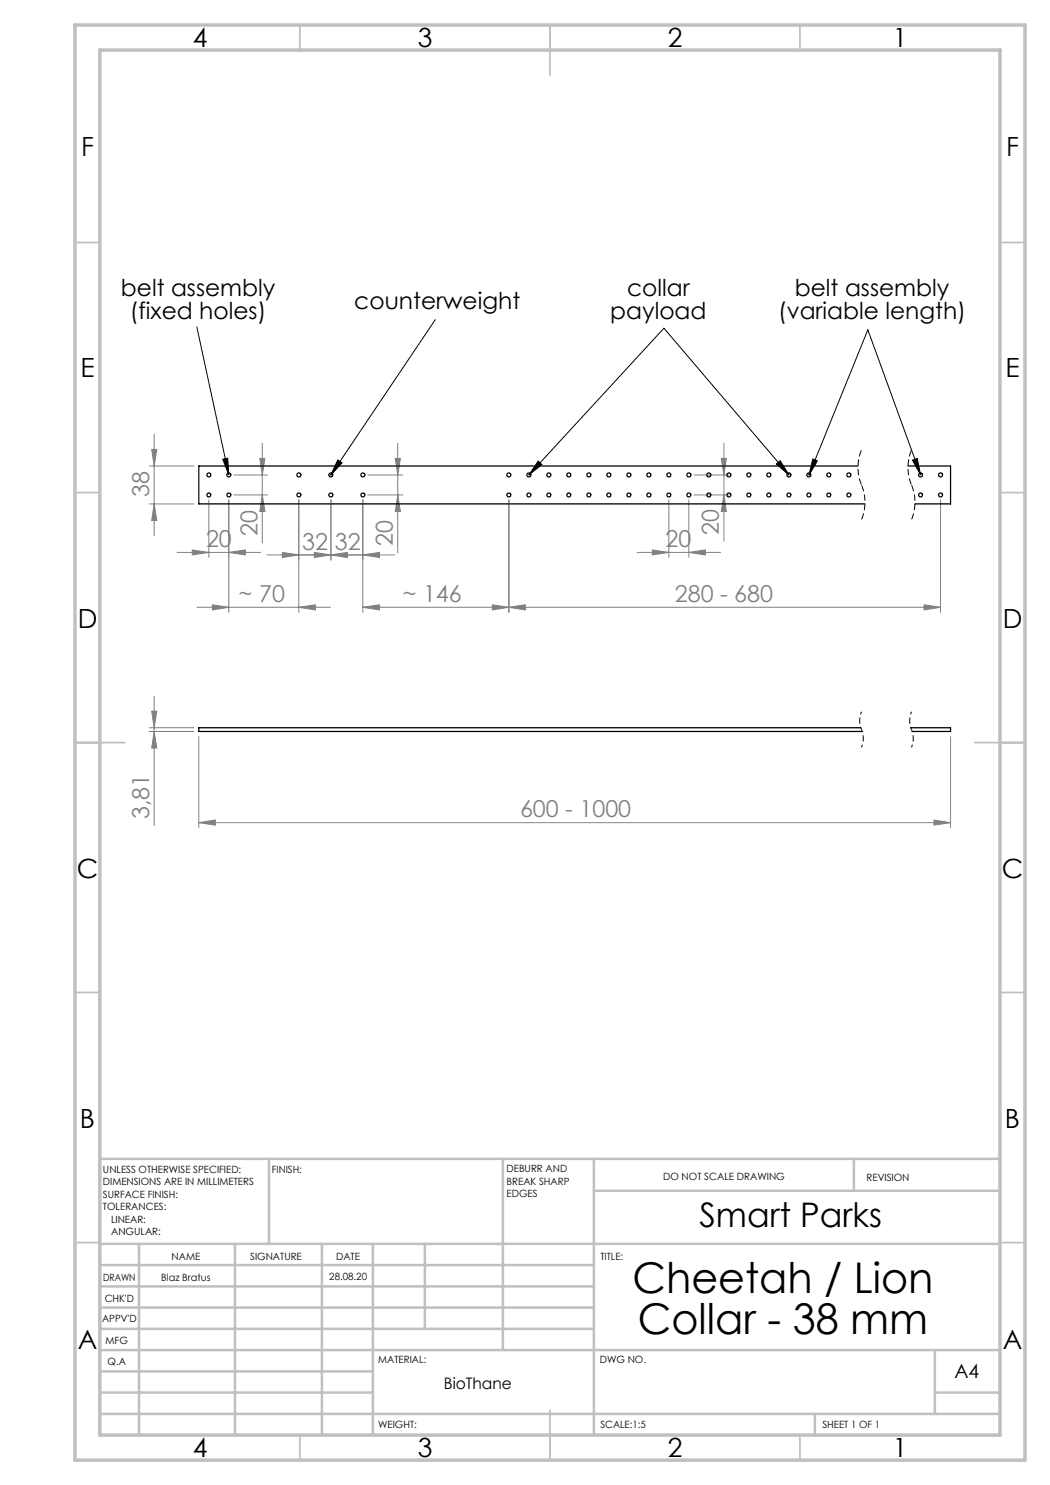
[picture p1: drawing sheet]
<svg xmlns="http://www.w3.org/2000/svg" width="210mm" height="297mm" viewBox="0 0 210 297" stroke-linecap="round" stroke-linejoin="round" font-family="sans-serif">
<path d="M39.4 65.4l6.4 29.6M87.1 63.9l-21 31.1M44.6 91.9l.9-.3 .3 3.4zM67.6 92l.8 .6-2.3 2.4zM105.8 95l27-29.4 25 29.4M107.6 92.2l.8 .7-2.6 2.1zM155.3 92.8l.7-.7 1.8 2.9zM162.6 91.8l.9 .4-1.7 2.8zM182.5 92l.9-.3 .7 3.3zM184.1 95l-10.5-29-11.8 29" fill="none" stroke="#000" stroke-width=".2"/>
<path d="M172.3 90a9.1 9.1 0 0 0 0 7M172.3 97a9.1 9.1 0 0 1 0 6.9M182.3 90a9.1 9.1 0 0 0 0 7M182.3 97a9.1 9.1 0 0 1 0 6.9" fill="none" stroke="#000" stroke-width=".2" stroke-dasharray="1.3 .6" stroke-dashoffset="-.1" stroke-linecap="butt"/>
<path d="M172.3 142.4a4.6 4.6 0 0 0 0 3.5M172.3 145.9a4.6 4.6 0 0 1 0 3.6M182.3 142.4a4.6 4.6 0 0 0 0 3.5M182.3 145.9a4.6 4.6 0 0 1 0 3.6" fill="none" stroke="#000" stroke-width=".2" stroke-dasharray="1.3 .6" stroke-dashoffset=".7" stroke-linecap="butt"/>
<g fill="none" stroke="#808080" stroke-width=".2">
<path d="M29.8 93.2h9M30.3 89.9h1.1l-.6 3.3zM30.8 86.9v20.2M41.8 100v11.5M45.8 100v22.5M46.8 99h6.7M46.8 95h6.7M52 91.7h1l-.5 3.3zM52.5 99l.5 3.3h-1zM52.5 88.6v20M59.8 100v22.5M66.2 100v12"/>
<path d="M72.6 100v22.5M73.6 99h7M73.6 95h7M79.1 91.7h1l-.5 3.3zM79.6 99l.5 3.3h-1zM79.6 88.6v22M101.8 100v22.5M133.8 100v11.5M137.8 100v11.5M138.8 99h7M138.8 95h7M144.3 91.7h1l-.5 3.3z"/>
<path d="M144.8 99l.5 3.3h-1zM144.8 88.6v19.7M188.1 100v22.5M29.8 100.8h9M30.8 100.8l.6 3.3h-1.1zM35.4 110.5h16.7M38.5 110l3.3 .5-3.3 .5zM45.8 110.5l3.3-.5v1zM53.4 111h25.5M56.5 110.5l3.3 .5-3.3 .5zM62.9 110.5l3.3 .5-3.3 .5zM66.2 111l3.3-.5v1z"/>
<path d="M72.6 111l3.3-.5v1zM127.4 110.5h16.7M130.5 110l3.3 .5-3.3 .5zM137.8 110.5l3.3-.5v1zM30.8 139.2v25.9M39.4 121.5h26.7M42.5 121l3.3 .5-3.3 .5zM59.8 121.5l3.3-.5v1zM72.6 121.5l3.3-.5v1zM72.6 121.5h115.5M98.5 121l3.3 .5-3.3 .5zM101.8 121.5l3.3-.5v1z"/>
<path d="M184.8 121l3.3 .5-3.3 .5zM29.8 146.3h9M29.8 145.6h9M30.3 142.2h1.1l-.6 3.4zM30.8 146.3l.6 3.3h-1.1zM39.8 147.3v18.2M190.1 147.3v18.2M39.8 164.5l3.3-.5v1zM39.8 164.5h150.3M186.8 164l3.3 .5-3.3 .5z"/>
</g>
<g fill="none" stroke="#c0c0c0" stroke-width=".35">
<path d="M60 5v5M110 5v10M160 5v5M15 48.5h5M200 48.5h5M15 98.5h5M200 98.5h5M15 148.5h10M195 148.5h10M15 198.5h5M200 198.5h5M15 248.5h5"/>
<path d="M200 248.5h5M60 287v5M110 282v10M160 287v5"/>
</g>
<g fill="none" stroke="#c0c0c0" stroke-width=".5">
<path d="M53.8 231.8v17M100.6 231.8v38.2M118.8 231.8v55.2M118.8 238.2h81.2M170.8 231.8v6.4M200 231.8h-180v55.2M20 248.8h180M20 257.3h98.8M20 253h98.8M27.8 248.8v38.2M47 248.8v38.2M64.4 248.8v38.2"/>
<path d="M74.6 248.8v38.2M85 248.8v17M20 265.8h98.8M20 261.5h98.8M20 278.5h54.6M20 274.3h54.6M20 270h180M187 278.5h13M187 270v12.8M20 282.8h180M163 282.8v4.2"/>
</g>
<path d="M15 5h190v287h-190zM20 10h180v277h-180z" fill="none" stroke="#c0c0c0" stroke-width=".7"/>
<path d="M44.6 91.9l.9-.3 .3 3.4zM182.5 92l.9-.3 .7 3.3zM162.6 91.8l.9 .4-1.7 2.8zM107.6 92.2l.8 .7-2.6 2.1zM155.3 92.8l.7-.7 1.8 2.9zM67.6 92l.8 .6-2.3 2.4z" fill="#000"/>
<g fill="#808080">
<path d="M38.5 110l3.3 .5-3.3 .5zM45.8 110.5l3.3-.5v1zM62.9 110.5l3.3 .5-3.3 .5zM72.6 111l3.3-.5v1zM130.5 110l3.3 .5-3.3 .5zM137.8 110.5l3.3-.5v1z"/>
<path d="M72.6 121.5l3.3-.5v1zM98.5 121l3.3 .5-3.3 .5z"/>
<path d="M42.5 121l3.3 .5-3.3 .5zM59.8 121.5l3.3-.5v1z"/>
<path d="M101.8 121.5l3.3-.5v1zM184.8 121l3.3 .5-3.3 .5z"/>
<path d="M56.5 110.5l3.3 .5-3.3 .5zM66.2 111l3.3-.5v1z"/>
<path d="M52.5 99l.5 3.3h-1zM52 91.7h1l-.5 3.3zM79.6 99l.5 3.3h-1zM79.1 91.7h1l-.5 3.3zM30.8 146.3l.6 3.3h-1.1zM30.3 142.2h1.1l-.6 3.4z"/>
<path d="M144.8 99l.5 3.3h-1zM144.3 91.7h1l-.5 3.3z"/>
<path d="M30.3 89.9h1.1l-.6 3.3zM30.8 100.8l.6 3.3h-1.1z"/>
<path d="M39.8 164.5l3.3-.5v1zM186.8 164l3.3 .5-3.3 .5z"/>
</g>
<g fill="none" stroke="#000" stroke-width=".25">
<path d="M171.6 93.2h-131.8v7.6h133.2M181.6 93.2h8.5v7.6h-7.1M172.2 145.6h-132.4v.7h132.6M182.1 145.6h8v.7h-7.7"/>
<circle cx="41.8" cy="99" r=".38"/>
<circle cx="41.8" cy="95" r=".39"/>
<circle cx="45.8" cy="95" r=".4"/>
<circle cx="45.8" cy="99" r=".39"/>
<circle cx="59.8" cy="99" r=".39"/>
<circle cx="59.8" cy="95" r=".4"/>
<circle cx="66.2" cy="99" r=".39"/>
<circle cx="66.2" cy="95" r=".4"/>
<circle cx="72.6" cy="99" r=".39"/>
<circle cx="72.6" cy="95" r=".4"/>
<circle cx="101.8" cy="95" r=".4"/>
<circle cx="101.8" cy="99" r=".39"/>
<circle cx="105.8" cy="95" r=".4"/>
<circle cx="105.8" cy="99" r=".39"/>
<circle cx="109.8" cy="99" r=".39"/>
<circle cx="109.8" cy="95" r=".4"/>
<circle cx="113.8" cy="95" r=".4"/>
<circle cx="113.8" cy="99" r=".39"/>
<circle cx="117.8" cy="95" r=".4"/>
<circle cx="117.8" cy="99" r=".39"/>
<circle cx="121.8" cy="95" r=".4"/>
<circle cx="121.8" cy="99" r=".39"/>
<circle cx="125.8" cy="99" r=".39"/>
<circle cx="125.8" cy="95" r=".4"/>
<circle cx="129.8" cy="99" r=".39"/>
<circle cx="129.8" cy="95" r=".4"/>
<circle cx="133.8" cy="99" r=".39"/>
<circle cx="133.8" cy="95" r=".4"/>
<circle cx="137.8" cy="99" r=".39"/>
<circle cx="137.8" cy="95" r=".4"/>
<circle cx="141.8" cy="99" r=".39"/>
<circle cx="141.8" cy="95" r=".4"/>
<circle cx="145.8" cy="95" r=".4"/>
<circle cx="145.8" cy="99" r=".39"/>
<circle cx="149.8" cy="95" r=".4"/>
<circle cx="149.8" cy="99" r=".39"/>
<circle cx="153.8" cy="95" r=".4"/>
<circle cx="153.8" cy="99" r=".39"/>
<circle cx="157.8" cy="99" r=".39"/>
<circle cx="157.8" cy="95" r=".4"/>
<circle cx="161.8" cy="95" r=".4"/>
<circle cx="161.8" cy="99" r=".39"/>
<circle cx="165.8" cy="99" r=".39"/>
<circle cx="165.8" cy="95" r=".4"/>
<circle cx="169.8" cy="99" r=".39"/>
<circle cx="169.8" cy="95" r=".4"/>
<circle cx="184.1" cy="99" r=".38"/>
<circle cx="184.1" cy="95" r=".39"/>
<circle cx="188.1" cy="95" r=".4"/>
<circle cx="188.1" cy="99" r=".39"/>
</g>
<g font-size="8.5">
<text x="126.5" y="258.7">Cheetah / Lion</text>
<text x="127.5" y="266.8">Collar - 38 mm</text>
</g>
<text font-size="6.8" x="139.9" y="245.4">Smart Parks</text>
<g font-size="5.3">
<text x="38.5" y="9.5">4</text>
<text x="83.5" y="9.5">3</text>
<text x="133.6" y="9.5">2</text>
<text x="178.6" y="9.5">1</text>
<text x="16.2" y="31.3">F</text>
<text x="201.2" y="31.3">F</text>
<text x="16.1" y="75.5">E</text>
<text x="201.1" y="75.5">E</text>
<text x="15.5" y="125.5">D</text>
<text x="200.5" y="125.5">D</text>
<text x="15.4" y="175.5">C</text>
<text x="200.4" y="175.5">C</text>
<text x="16" y="225.5">B</text>
<text x="201" y="225.5">B</text>
<text x="15.5" y="269.8">A</text>
<text x="200.5" y="269.8">A</text>
<text x="38.5" y="291.5">4</text>
<text x="83.5" y="291.5">3</text>
<text x="133.6" y="291.5">2</text>
<text x="178.6" y="291.5">1</text>
</g>
<g font-size="4.7">
<text x="24.2" y="59.3">belt assembly</text>
<text x="125.4" y="59.3">collar</text>
<text x="159" y="59.3">belt assembly</text>
<text x="26" y="63.8">(fixed holes)</text>
<text x="70.9" y="61.8">counterweight</text>
<text x="122.1" y="63.8">payload</text>
<text x="155.6" y="63.8">(variable length)</text>
</g>
<g font-size="4.7" fill="#808080">
<text x="29.9" y="99.4" transform="rotate(-90 29.9 99.4)">38</text>
<text x="51.5" y="107.3" transform="rotate(-90 51.5 107.3)">20</text>
<text x="143.8" y="106.9" transform="rotate(-90 143.8 106.9)">20</text>
<text x="41.2" y="109.5">20</text>
<text x="60.4" y="110">32</text>
<text x="67" y="110">32</text>
<text x="78.6" y="109.3" transform="rotate(-90 78.6 109.3)">20</text>
<text x="133.1" y="109.5">20</text>
<text x="47.7" y="120.4">~ 70</text>
<text x="80.5" y="120.4">~ 146</text>
<text x="135" y="120.4">280 - 680</text>
<text x="29.8" y="163.8" transform="rotate(-90 29.8 163.8)">3,81</text>
<text x="104" y="163.5">600 - 1000</text>
</g>
<text font-size="3.9" x="190.9" y="275.5">A4</text>
<text font-size="3.2" x="88.8" y="277.9">BioThane</text>
<g font-size="2">
<text x="20.6" y="234.6">UNLESS OTHERWISE SPECIFIED:</text>
<text x="20.6" y="237.1">DIMENSIONS ARE IN MILLIMETERS</text>
<text x="20.6" y="239.6">SURFACE FINISH:</text>
<text x="54.4" y="234.6">FINISH:</text>
<text x="101.3" y="234.5">DEBURR AND</text>
<text x="101.3" y="237">BREAK SHARP</text>
<text x="101.3" y="239.5">EDGES</text>
<text x="132.6" y="236">DO NOT SCALE DRAWING</text>
<text x="173.3" y="236.2">REVISION</text>
<text x="20.6" y="242.1">TOLERANCES:</text>
<text x="22.2" y="244.6">LINEAR:</text>
<text x="22.2" y="247.1">ANGULAR:</text>
<text x="34.3" y="252">NAME</text>
<text x="50" y="251.9">SIGNATURE</text>
<text x="67.2" y="251.9">DATE</text>
<text x="120.1" y="251.9">TITLE:</text>
<text x="20.6" y="256.1">DRAWN</text>
<text x="32.3" y="256.1">Blaz Bratus</text>
<text x="65.9" y="255.9">28.08.20</text>
<text x="20.9" y="260.3">CHK'D</text>
<text x="20.4" y="264.4">APPV'D</text>
<text x="21.1" y="268.8">MFG</text>
<text x="21.5" y="273">Q.A</text>
<text x="75.6" y="272.5">MATERIAL:</text>
<text x="120" y="272.5">DWG NO.</text>
<text x="75.6" y="285.5">WEIGHT:</text>
<text x="120.1" y="285.6">SCALE:1:5</text>
<text x="164.5" y="285.6">SHEET 1 OF 1</text>
</g>
</svg>
